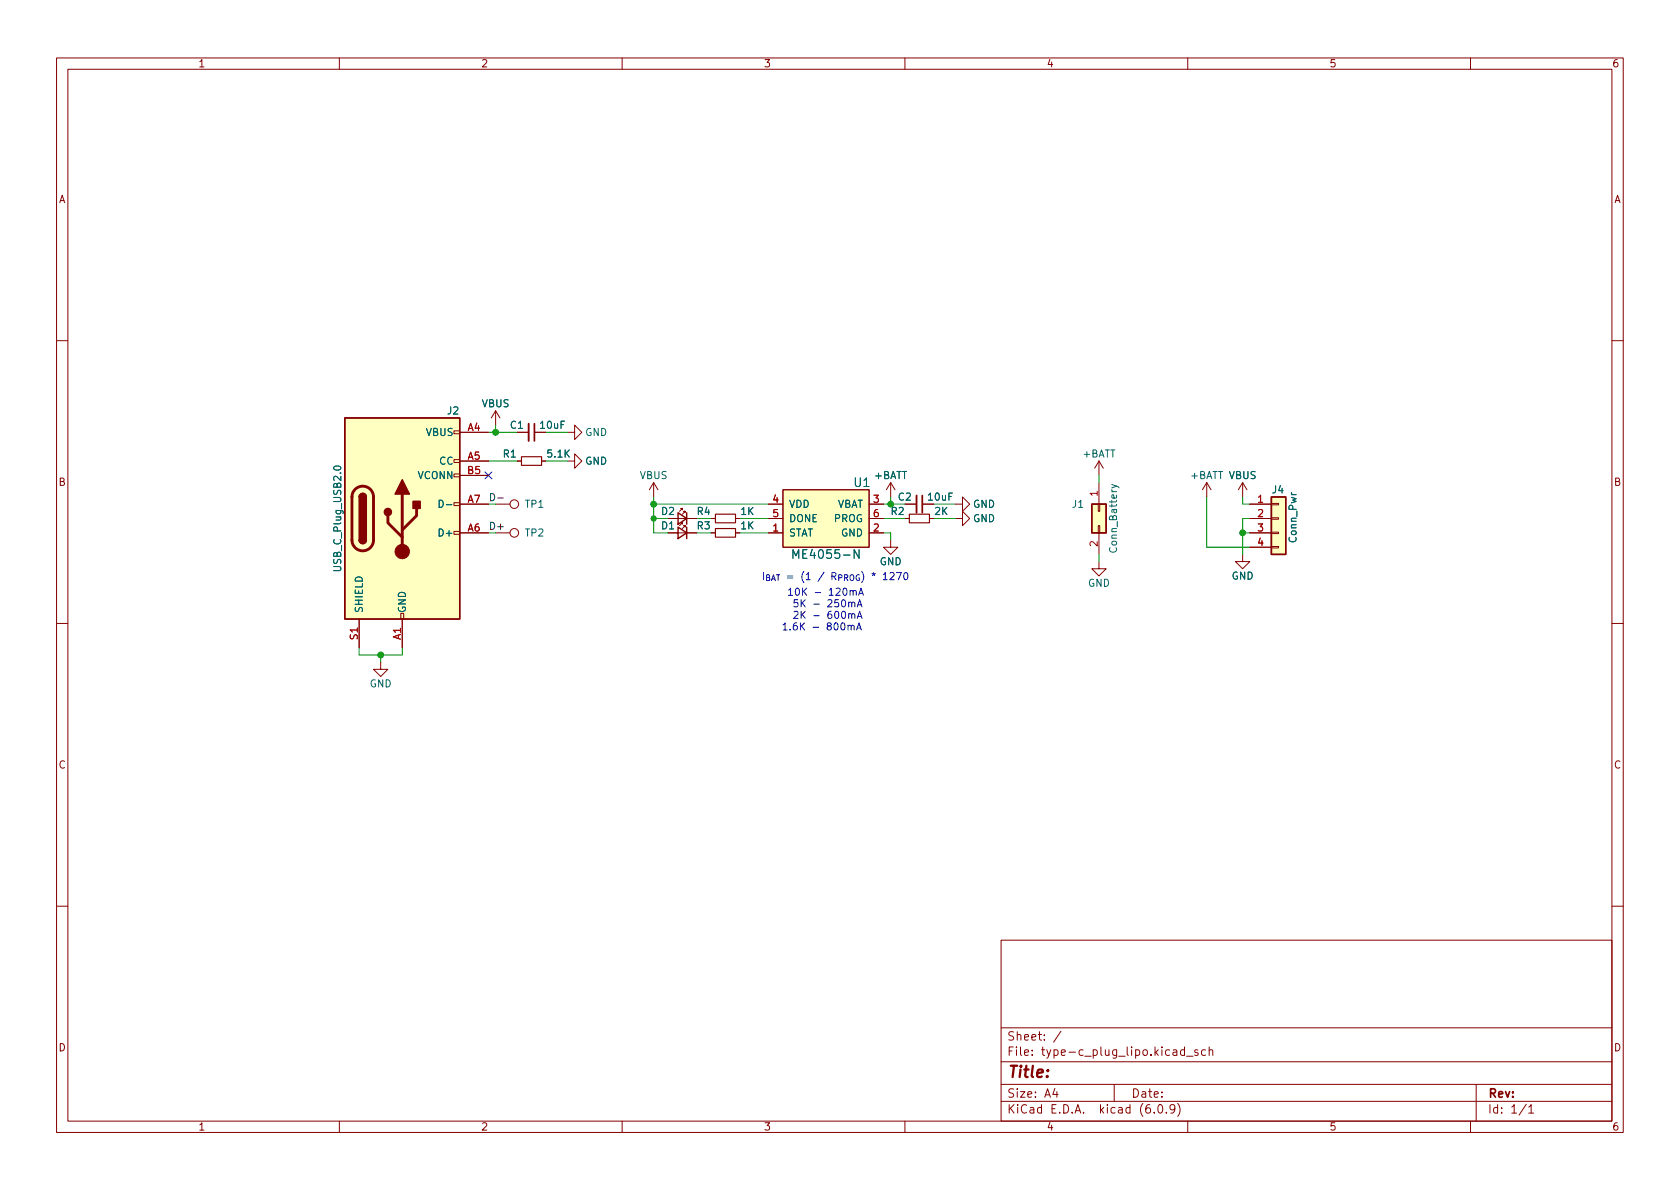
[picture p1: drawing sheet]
(kicad_sch (version 20211123) (generator eeschema)

 (paper "A4")

 (lib_symbols
  (symbol "Battery_Management_Extra:ME4055-N" (pin_names (offset 1.016)) (in_bom yes) (on_board yes)
   (property "Reference" "U" (id 0) (at 6.35 6.35 0) (effects (font (size 1.524 1.524))))
   (property "Value" "ME4055-N" (id 1) (at 0 -6.35 0) (effects (font (size 1.524 1.524))))
   (property "Footprint" "Package_TO_SOT_SMD:SOT-23-5" (id 2) (at 0 -8.89 0) (effects (font (size 1.524 1.524)) hide))
   (property "Datasheet" "https://datasheet.lcsc.com/lcsc/2207251602_MICRONE-Nanjing-Micro-One-Elec-ME4055AM6G-N_C82121.pdf" (id 3) (at 0 -13.97 0) (effects (font (size 1.524 1.524)) hide))
   (property "LCSC" "C82121" (id 4) (at 0 -11.43 0) (effects (font (size 1.27 1.27)) hide))
   (symbol "ME4055-N_0_1"
    (rectangle (start -7.62 5.08) (end 7.62 -5.08) (stroke (width 0) (type default) (color 0 0 0 0)) (fill (type background))))
   (symbol "ME4055-N_1_1"
    (pin output line (at -10.16 -2.54 0) (length 2.54) (name "STAT" (effects (font (size 1.27 1.27)))) (number "1" (effects (font (size 1.27 1.27)))))
    (pin power_in line (at 10.16 -2.54 180) (length 2.54) (name "GND" (effects (font (size 1.27 1.27)))) (number "2" (effects (font (size 1.27 1.27)))))
    (pin power_out line (at 10.16 2.54 180) (length 2.54) (name "VBAT" (effects (font (size 1.27 1.27)))) (number "3" (effects (font (size 1.27 1.27)))))
    (pin power_in line (at -10.16 2.54 0) (length 2.54) (name "VDD" (effects (font (size 1.27 1.27)))) (number "4" (effects (font (size 1.27 1.27)))))
    (pin output line (at -10.16 0 0) (length 2.54) (name "DONE" (effects (font (size 1.27 1.27)))) (number "5" (effects (font (size 1.27 1.27)))))
    (pin input line (at 10.16 0 180) (length 2.54) (name "PROG" (effects (font (size 1.27 1.27)))) (number "6" (effects (font (size 1.27 1.27)))))))
  (symbol "Connector:TestPoint" (pin_numbers hide) (pin_names (offset 0.762) hide) (in_bom yes) (on_board yes)
   (property "Reference" "TP" (id 0) (at 0 6.858 0) (effects (font (size 1.27 1.27))))
   (property "Value" "TestPoint" (id 1) (at 0 5.08 0) (effects (font (size 1.27 1.27))))
   (property "Footprint" "" (id 2) (at 5.08 0 0) (effects (font (size 1.27 1.27)) hide))
   (property "Datasheet" "~" (id 3) (at 5.08 0 0) (effects (font (size 1.27 1.27)) hide))
   (symbol "TestPoint_0_1"
    (circle (center 0 3.302) (radius 0.762) (stroke (width 0) (type default) (color 0 0 0 0)) (fill (type none))))
   (symbol "TestPoint_1_1"
    (pin passive line (at 0 0 90) (length 2.54) (name "1" (effects (font (size 1.27 1.27)))) (number "1" (effects (font (size 1.27 1.27)))))))
  (symbol "Connector:USB_C_Plug_USB2.0" (pin_names (offset 1.016)) (in_bom yes) (on_board yes)
   (property "Reference" "P" (id 0) (at -10.16 19.05 0) (effects (font (size 1.27 1.27)) (justify left)))
   (property "Value" "USB_C_Plug_USB2.0" (id 1) (at 12.7 19.05 0) (effects (font (size 1.27 1.27)) (justify right)))
   (property "Footprint" "" (id 2) (at 3.81 0 0) (effects (font (size 1.27 1.27)) hide))
   (property "Datasheet" "https://www.usb.org/sites/default/files/documents/usb_type-c.zip" (id 3) (at 3.81 0 0) (effects (font (size 1.27 1.27)) hide))
   (symbol "USB_C_Plug_USB2.0_0_0"
    (rectangle (start -0.254 -17.78) (end 0.254 -16.764) (stroke (width 0) (type default) (color 0 0 0 0)) (fill (type none)))
    (rectangle (start 10.16 -2.286) (end 9.144 -2.794) (stroke (width 0) (type default) (color 0 0 0 0)) (fill (type none)))
    (rectangle (start 10.16 2.794) (end 9.144 2.286) (stroke (width 0) (type default) (color 0 0 0 0)) (fill (type none)))
    (rectangle (start 10.16 7.874) (end 9.144 7.366) (stroke (width 0) (type default) (color 0 0 0 0)) (fill (type none)))
    (rectangle (start 10.16 10.414) (end 9.144 9.906) (stroke (width 0) (type default) (color 0 0 0 0)) (fill (type none)))
    (rectangle (start 10.16 15.494) (end 9.144 14.986) (stroke (width 0) (type default) (color 0 0 0 0)) (fill (type none))))
   (symbol "USB_C_Plug_USB2.0_0_1"
    (rectangle (start -10.16 17.78) (end 10.16 -17.78) (stroke (width 0.254) (type default) (color 0 0 0 0)) (fill (type background)))
    (arc (start -8.89 -3.81) (mid -6.985 -5.715) (end -5.08 -3.81) (stroke (width 0.508) (type default) (color 0 0 0 0)) (fill (type none)))
    (arc (start -7.62 -3.81) (mid -6.985 -4.445) (end -6.35 -3.81) (stroke (width 0.254) (type default) (color 0 0 0 0)) (fill (type none)))
    (arc (start -7.62 -3.81) (mid -6.985 -4.445) (end -6.35 -3.81) (stroke (width 0.254) (type default) (color 0 0 0 0)) (fill (type outline)))
    (rectangle (start -7.62 -3.81) (end -6.35 3.81) (stroke (width 0.254) (type default) (color 0 0 0 0)) (fill (type outline)))
    (arc (start -6.35 3.81) (mid -6.985 4.445) (end -7.62 3.81) (stroke (width 0.254) (type default) (color 0 0 0 0)) (fill (type none)))
    (arc (start -6.35 3.81) (mid -6.985 4.445) (end -7.62 3.81) (stroke (width 0.254) (type default) (color 0 0 0 0)) (fill (type outline)))
    (arc (start -5.08 3.81) (mid -6.985 5.715) (end -8.89 3.81) (stroke (width 0.508) (type default) (color 0 0 0 0)) (fill (type none)))
    (circle (center -2.54 1.143) (radius 0.635) (stroke (width 0.254) (type default) (color 0 0 0 0)) (fill (type outline)))
    (circle (center 0 -5.842) (radius 1.27) (stroke (width 0) (type default) (color 0 0 0 0)) (fill (type outline)))
    (polyline (pts (xy -8.89 -3.81) (xy -8.89 3.81)) (stroke (width 0.508) (type default) (color 0 0 0 0)) (fill (type none)))
    (polyline (pts (xy -5.08 3.81) (xy -5.08 -3.81)) (stroke (width 0.508) (type default) (color 0 0 0 0)) (fill (type none)))
    (polyline (pts (xy 0 -5.842) (xy 0 4.318)) (stroke (width 0.508) (type default) (color 0 0 0 0)) (fill (type none)))
    (polyline (pts (xy 0 -3.302) (xy -2.54 -0.762) (xy -2.54 0.508)) (stroke (width 0.508) (type default) (color 0 0 0 0)) (fill (type none)))
    (polyline (pts (xy 0 -2.032) (xy 2.54 0.508) (xy 2.54 1.778)) (stroke (width 0.508) (type default) (color 0 0 0 0)) (fill (type none)))
    (polyline (pts (xy -1.27 4.318) (xy 0 6.858) (xy 1.27 4.318) (xy -1.27 4.318)) (stroke (width 0.254) (type default) (color 0 0 0 0)) (fill (type outline)))
    (rectangle (start 1.905 1.778) (end 3.175 3.048) (stroke (width 0.254) (type default) (color 0 0 0 0)) (fill (type outline))))
   (symbol "USB_C_Plug_USB2.0_1_1"
    (pin passive line (at 0 -22.86 90) (length 5.08) (name "GND" (effects (font (size 1.27 1.27)))) (number "A1" (effects (font (size 1.27 1.27)))))
    (pin passive line (at 0 -22.86 90) (length 5.08) hide (name "GND" (effects (font (size 1.27 1.27)))) (number "A12" (effects (font (size 1.27 1.27)))))
    (pin passive line (at 15.24 15.24 180) (length 5.08) (name "VBUS" (effects (font (size 1.27 1.27)))) (number "A4" (effects (font (size 1.27 1.27)))))
    (pin bidirectional line (at 15.24 10.16 180) (length 5.08) (name "CC" (effects (font (size 1.27 1.27)))) (number "A5" (effects (font (size 1.27 1.27)))))
    (pin bidirectional line (at 15.24 -2.54 180) (length 5.08) (name "D+" (effects (font (size 1.27 1.27)))) (number "A6" (effects (font (size 1.27 1.27)))))
    (pin bidirectional line (at 15.24 2.54 180) (length 5.08) (name "D-" (effects (font (size 1.27 1.27)))) (number "A7" (effects (font (size 1.27 1.27)))))
    (pin passive line (at 15.24 15.24 180) (length 5.08) hide (name "VBUS" (effects (font (size 1.27 1.27)))) (number "A9" (effects (font (size 1.27 1.27)))))
    (pin passive line (at 0 -22.86 90) (length 5.08) hide (name "GND" (effects (font (size 1.27 1.27)))) (number "B1" (effects (font (size 1.27 1.27)))))
    (pin passive line (at 0 -22.86 90) (length 5.08) hide (name "GND" (effects (font (size 1.27 1.27)))) (number "B12" (effects (font (size 1.27 1.27)))))
    (pin passive line (at 15.24 15.24 180) (length 5.08) hide (name "VBUS" (effects (font (size 1.27 1.27)))) (number "B4" (effects (font (size 1.27 1.27)))))
    (pin bidirectional line (at 15.24 7.62 180) (length 5.08) (name "VCONN" (effects (font (size 1.27 1.27)))) (number "B5" (effects (font (size 1.27 1.27)))))
    (pin passive line (at 15.24 15.24 180) (length 5.08) hide (name "VBUS" (effects (font (size 1.27 1.27)))) (number "B9" (effects (font (size 1.27 1.27)))))
    (pin passive line (at -7.62 -22.86 90) (length 5.08) (name "SHIELD" (effects (font (size 1.27 1.27)))) (number "S1" (effects (font (size 1.27 1.27)))))))
  (symbol "Connector_Generic:Conn_01x04" (pin_names (offset 1.016) hide) (in_bom yes) (on_board yes)
   (property "Reference" "J" (id 0) (at 0 5.08 0) (effects (font (size 1.27 1.27))))
   (property "Value" "Conn_01x04" (id 1) (at 0 -7.62 0) (effects (font (size 1.27 1.27))))
   (property "Footprint" "" (id 2) (at 0 0 0) (effects (font (size 1.27 1.27)) hide))
   (property "Datasheet" "~" (id 3) (at 0 0 0) (effects (font (size 1.27 1.27)) hide))
   (symbol "Conn_01x04_1_1"
    (rectangle (start -1.27 -4.953) (end 0 -5.207) (stroke (width 0.1524) (type default) (color 0 0 0 0)) (fill (type none)))
    (rectangle (start -1.27 -2.413) (end 0 -2.667) (stroke (width 0.1524) (type default) (color 0 0 0 0)) (fill (type none)))
    (rectangle (start -1.27 0.127) (end 0 -0.127) (stroke (width 0.1524) (type default) (color 0 0 0 0)) (fill (type none)))
    (rectangle (start -1.27 2.667) (end 0 2.413) (stroke (width 0.1524) (type default) (color 0 0 0 0)) (fill (type none)))
    (rectangle (start -1.27 3.81) (end 1.27 -6.35) (stroke (width 0.254) (type default) (color 0 0 0 0)) (fill (type background)))
    (pin passive line (at -5.08 2.54 0) (length 3.81) (name "Pin_1" (effects (font (size 1.27 1.27)))) (number "1" (effects (font (size 1.27 1.27)))))
    (pin passive line (at -5.08 0 0) (length 3.81) (name "Pin_2" (effects (font (size 1.27 1.27)))) (number "2" (effects (font (size 1.27 1.27)))))
    (pin passive line (at -5.08 -2.54 0) (length 3.81) (name "Pin_3" (effects (font (size 1.27 1.27)))) (number "3" (effects (font (size 1.27 1.27)))))
    (pin passive line (at -5.08 -5.08 0) (length 3.81) (name "Pin_4" (effects (font (size 1.27 1.27)))) (number "4" (effects (font (size 1.27 1.27)))))))
  (symbol "Connector_Generic:Conn_02x01" (pin_names (offset 1.016) hide) (in_bom yes) (on_board yes)
   (property "Reference" "J" (id 0) (at 1.27 2.54 0) (effects (font (size 1.27 1.27))))
   (property "Value" "Conn_02x01" (id 1) (at 1.27 -2.54 0) (effects (font (size 1.27 1.27))))
   (property "Footprint" "" (id 2) (at 0 0 0) (effects (font (size 1.27 1.27)) hide))
   (property "Datasheet" "~" (id 3) (at 0 0 0) (effects (font (size 1.27 1.27)) hide))
   (symbol "Conn_02x01_1_1"
    (rectangle (start -1.27 0.127) (end 0 -0.127) (stroke (width 0.1524) (type default) (color 0 0 0 0)) (fill (type none)))
    (rectangle (start -1.27 1.27) (end 3.81 -1.27) (stroke (width 0.254) (type default) (color 0 0 0 0)) (fill (type background)))
    (rectangle (start 3.81 0.127) (end 2.54 -0.127) (stroke (width 0.1524) (type default) (color 0 0 0 0)) (fill (type none)))
    (pin passive line (at -5.08 0 0) (length 3.81) (name "Pin_1" (effects (font (size 1.27 1.27)))) (number "1" (effects (font (size 1.27 1.27)))))
    (pin passive line (at 7.62 0 180) (length 3.81) (name "Pin_2" (effects (font (size 1.27 1.27)))) (number "2" (effects (font (size 1.27 1.27)))))))
  (symbol "Device:C_Small" (pin_numbers hide) (pin_names (offset 0.254) hide) (in_bom yes) (on_board yes)
   (property "Reference" "C" (id 0) (at 0.254 1.778 0) (effects (font (size 1.27 1.27)) (justify left)))
   (property "Value" "C_Small" (id 1) (at 0.254 -2.032 0) (effects (font (size 1.27 1.27)) (justify left)))
   (property "Footprint" "" (id 2) (at 0 0 0) (effects (font (size 1.27 1.27)) hide))
   (property "Datasheet" "~" (id 3) (at 0 0 0) (effects (font (size 1.27 1.27)) hide))
   (symbol "C_Small_0_1"
    (polyline (pts (xy -1.524 -0.508) (xy 1.524 -0.508)) (stroke (width 0.3302) (type default) (color 0 0 0 0)) (fill (type none)))
    (polyline (pts (xy -1.524 0.508) (xy 1.524 0.508)) (stroke (width 0.3048) (type default) (color 0 0 0 0)) (fill (type none))))
   (symbol "C_Small_1_1"
    (pin passive line (at 0 2.54 270) (length 2.032) (name "~" (effects (font (size 1.27 1.27)))) (number "1" (effects (font (size 1.27 1.27)))))
    (pin passive line (at 0 -2.54 90) (length 2.032) (name "~" (effects (font (size 1.27 1.27)))) (number "2" (effects (font (size 1.27 1.27)))))))
  (symbol "Device:LED_Small" (pin_numbers hide) (pin_names (offset 0.254) hide) (in_bom yes) (on_board yes)
   (property "Reference" "D" (id 0) (at -1.27 3.175 0) (effects (font (size 1.27 1.27)) (justify left)))
   (property "Value" "LED_Small" (id 1) (at -4.445 -2.54 0) (effects (font (size 1.27 1.27)) (justify left)))
   (property "Footprint" "" (id 2) (at 0 0 90) (effects (font (size 1.27 1.27)) hide))
   (property "Datasheet" "~" (id 3) (at 0 0 90) (effects (font (size 1.27 1.27)) hide))
   (symbol "LED_Small_0_1"
    (polyline (pts (xy -0.762 -1.016) (xy -0.762 1.016)) (stroke (width 0.254) (type default) (color 0 0 0 0)) (fill (type none)))
    (polyline (pts (xy 1.016 0) (xy -0.762 0)) (stroke (width 0) (type default) (color 0 0 0 0)) (fill (type none)))
    (polyline (pts (xy 0.762 -1.016) (xy -0.762 0) (xy 0.762 1.016) (xy 0.762 -1.016)) (stroke (width 0.254) (type default) (color 0 0 0 0)) (fill (type none)))
    (polyline (pts (xy 0 0.762) (xy -0.508 1.27) (xy -0.254 1.27) (xy -0.508 1.27) (xy -0.508 1.016)) (stroke (width 0) (type default) (color 0 0 0 0)) (fill (type none)))
    (polyline (pts (xy 0.508 1.27) (xy 0 1.778) (xy 0.254 1.778) (xy 0 1.778) (xy 0 1.524)) (stroke (width 0) (type default) (color 0 0 0 0)) (fill (type none))))
   (symbol "LED_Small_1_1"
    (pin passive line (at -2.54 0 0) (length 1.778) (name "K" (effects (font (size 1.27 1.27)))) (number "1" (effects (font (size 1.27 1.27)))))
    (pin passive line (at 2.54 0 180) (length 1.778) (name "A" (effects (font (size 1.27 1.27)))) (number "2" (effects (font (size 1.27 1.27)))))))
  (symbol "Device:R_Small" (pin_numbers hide) (pin_names (offset 0.254) hide) (in_bom yes) (on_board yes)
   (property "Reference" "R" (id 0) (at 0.762 0.508 0) (effects (font (size 1.27 1.27)) (justify left)))
   (property "Value" "R_Small" (id 1) (at 0.762 -1.016 0) (effects (font (size 1.27 1.27)) (justify left)))
   (property "Footprint" "" (id 2) (at 0 0 0) (effects (font (size 1.27 1.27)) hide))
   (property "Datasheet" "~" (id 3) (at 0 0 0) (effects (font (size 1.27 1.27)) hide))
   (symbol "R_Small_0_1"
    (rectangle (start -0.762 1.778) (end 0.762 -1.778) (stroke (width 0.2032) (type default) (color 0 0 0 0)) (fill (type none))))
   (symbol "R_Small_1_1"
    (pin passive line (at 0 2.54 270) (length 0.762) (name "~" (effects (font (size 1.27 1.27)))) (number "1" (effects (font (size 1.27 1.27)))))
    (pin passive line (at 0 -2.54 90) (length 0.762) (name "~" (effects (font (size 1.27 1.27)))) (number "2" (effects (font (size 1.27 1.27)))))))
  (symbol "power:+BATT" (power) (pin_names (offset 0)) (in_bom yes) (on_board yes)
   (property "Reference" "#PWR" (id 0) (at 0 -3.81 0) (effects (font (size 1.27 1.27)) hide))
   (property "Value" "+BATT" (id 1) (at 0 3.556 0) (effects (font (size 1.27 1.27))))
   (property "Footprint" "" (id 2) (at 0 0 0) (effects (font (size 1.27 1.27)) hide))
   (property "Datasheet" "" (id 3) (at 0 0 0) (effects (font (size 1.27 1.27)) hide))
   (symbol "+BATT_0_1"
    (polyline (pts (xy -0.762 1.27) (xy 0 2.54)) (stroke (width 0) (type default) (color 0 0 0 0)) (fill (type none)))
    (polyline (pts (xy 0 0) (xy 0 2.54)) (stroke (width 0) (type default) (color 0 0 0 0)) (fill (type none)))
    (polyline (pts (xy 0 2.54) (xy 0.762 1.27)) (stroke (width 0) (type default) (color 0 0 0 0)) (fill (type none))))
   (symbol "+BATT_1_1"
    (pin power_in line (at 0 0 90) (length 0) hide (name "+BATT" (effects (font (size 1.27 1.27)))) (number "1" (effects (font (size 1.27 1.27)))))))
  (symbol "power:GND" (power) (pin_names (offset 0)) (in_bom yes) (on_board yes)
   (property "Reference" "#PWR" (id 0) (at 0 -6.35 0) (effects (font (size 1.27 1.27)) hide))
   (property "Value" "GND" (id 1) (at 0 -3.81 0) (effects (font (size 1.27 1.27))))
   (property "Footprint" "" (id 2) (at 0 0 0) (effects (font (size 1.27 1.27)) hide))
   (property "Datasheet" "" (id 3) (at 0 0 0) (effects (font (size 1.27 1.27)) hide))
   (symbol "GND_0_1"
    (polyline (pts (xy 0 0) (xy 0 -1.27) (xy 1.27 -1.27) (xy 0 -2.54) (xy -1.27 -1.27) (xy 0 -1.27)) (stroke (width 0) (type default) (color 0 0 0 0)) (fill (type none))))
   (symbol "GND_1_1"
    (pin power_in line (at 0 0 270) (length 0) hide (name "GND" (effects (font (size 1.27 1.27)))) (number "1" (effects (font (size 1.27 1.27)))))))
  (symbol "power:VBUS" (power) (pin_names (offset 0)) (in_bom yes) (on_board yes)
   (property "Reference" "#PWR" (id 0) (at 0 -3.81 0) (effects (font (size 1.27 1.27)) hide))
   (property "Value" "VBUS" (id 1) (at 0 3.81 0) (effects (font (size 1.27 1.27))))
   (property "Footprint" "" (id 2) (at 0 0 0) (effects (font (size 1.27 1.27)) hide))
   (property "Datasheet" "" (id 3) (at 0 0 0) (effects (font (size 1.27 1.27)) hide))
   (symbol "VBUS_0_1"
    (polyline (pts (xy -0.762 1.27) (xy 0 2.54)) (stroke (width 0) (type default) (color 0 0 0 0)) (fill (type none)))
    (polyline (pts (xy 0 0) (xy 0 2.54)) (stroke (width 0) (type default) (color 0 0 0 0)) (fill (type none)))
    (polyline (pts (xy 0 2.54) (xy 0.762 1.27)) (stroke (width 0) (type default) (color 0 0 0 0)) (fill (type none))))
   (symbol "VBUS_1_1"
    (pin power_in line (at 0 0 90) (length 0) hide (name "VBUS" (effects (font (size 1.27 1.27)))) (number "1" (effects (font (size 1.27 1.27))))))))

 (junction (at 157.48 88.9) (diameter 1.016) (color 0 0 0 0))
 (junction (at 115.57 91.44) (diameter 0) (color 0 0 0 0))
 (junction (at 219.71 93.98) (diameter 1.016) (color 0 0 0 0))
 (junction (at 115.57 88.9) (diameter 1.016) (color 0 0 0 0))
 (junction (at 87.63 76.2) (diameter 1.016) (color 0 0 0 0))
 (junction (at 67.31 115.57) (diameter 1.016) (color 0 0 0 0))

 (no_connect (at 86.36 83.82))

 (wire (pts (xy 115.57 93.98) (xy 115.57 91.44)) (stroke (width 0) (type solid) (color 0 0 0 0)))
 (wire (pts (xy 86.36 76.2) (xy 87.63 76.2)) (stroke (width 0) (type solid) (color 0 0 0 0)))
 (wire (pts (xy 87.63 76.2) (xy 91.44 76.2)) (stroke (width 0) (type solid) (color 0 0 0 0)))
 (wire (pts (xy 115.57 88.9) (xy 115.57 87.63)) (stroke (width 0) (type solid) (color 0 0 0 0)))
 (wire (pts (xy 219.71 87.63) (xy 219.71 88.9)) (stroke (width 0) (type solid) (color 0 0 0 0)))
 (wire (pts (xy 67.31 115.57) (xy 71.12 115.57)) (stroke (width 0) (type solid) (color 0 0 0 0)))
 (wire (pts (xy 194.31 85.09) (xy 194.31 83.82)) (stroke (width 0) (type solid) (color 0 0 0 0)))
 (wire (pts (xy 156.21 88.9) (xy 157.48 88.9)) (stroke (width 0) (type solid) (color 0 0 0 0)))
 (wire (pts (xy 71.12 115.57) (xy 71.12 114.3)) (stroke (width 0) (type solid) (color 0 0 0 0)))
 (wire (pts (xy 194.31 97.79) (xy 194.31 99.06)) (stroke (width 0) (type solid) (color 0 0 0 0)))
 (wire (pts (xy 96.52 76.2) (xy 100.33 76.2)) (stroke (width 0) (type solid) (color 0 0 0 0)))
 (wire (pts (xy 156.21 93.98) (xy 157.48 93.98)) (stroke (width 0) (type solid) (color 0 0 0 0)))
 (wire (pts (xy 219.71 93.98) (xy 219.71 97.79)) (stroke (width 0) (type solid) (color 0 0 0 0)))
 (wire (pts (xy 86.36 88.9) (xy 87.63 88.9)) (stroke (width 0) (type solid) (color 0 0 0 0)))
 (wire (pts (xy 115.57 91.44) (xy 115.57 88.9)) (stroke (width 0) (type solid) (color 0 0 0 0)))
 (wire (pts (xy 63.5 115.57) (xy 67.31 115.57)) (stroke (width 0) (type solid) (color 0 0 0 0)))
 (wire (pts (xy 165.1 88.9) (xy 168.91 88.9)) (stroke (width 0) (type solid) (color 0 0 0 0)))
 (wire (pts (xy 157.48 88.9) (xy 160.02 88.9)) (stroke (width 0) (type solid) (color 0 0 0 0)))
 (wire (pts (xy 157.48 88.9) (xy 157.48 87.63)) (stroke (width 0) (type solid) (color 0 0 0 0)))
 (wire (pts (xy 63.5 114.3) (xy 63.5 115.57)) (stroke (width 0) (type solid) (color 0 0 0 0)))
 (wire (pts (xy 67.31 115.57) (xy 67.31 116.84)) (stroke (width 0) (type solid) (color 0 0 0 0)))
 (wire (pts (xy 130.81 93.98) (xy 135.89 93.98)) (stroke (width 0) (type solid) (color 0 0 0 0)))
 (wire (pts (xy 157.48 93.98) (xy 157.48 95.25)) (stroke (width 0) (type solid) (color 0 0 0 0)))
 (wire (pts (xy 213.36 87.63) (xy 213.36 96.52)) (stroke (width 0) (type solid) (color 0 0 0 0)))
 (wire (pts (xy 219.71 93.98) (xy 220.98 93.98)) (stroke (width 0) (type solid) (color 0 0 0 0)))
 (wire (pts (xy 87.63 76.2) (xy 87.63 74.93)) (stroke (width 0) (type solid) (color 0 0 0 0)))
 (wire (pts (xy 115.57 91.44) (xy 118.11 91.44)) (stroke (width 0) (type solid) (color 0 0 0 0)))
 (wire (pts (xy 115.57 93.98) (xy 118.11 93.98)) (stroke (width 0) (type solid) (color 0 0 0 0)))
 (wire (pts (xy 165.1 91.44) (xy 168.91 91.44)) (stroke (width 0) (type solid) (color 0 0 0 0)))
 (wire (pts (xy 160.02 91.44) (xy 156.21 91.44)) (stroke (width 0) (type solid) (color 0 0 0 0)))
 (wire (pts (xy 96.52 81.28) (xy 100.33 81.28)) (stroke (width 0) (type solid) (color 0 0 0 0)))
 (wire (pts (xy 86.36 81.28) (xy 91.44 81.28)) (stroke (width 0) (type solid) (color 0 0 0 0)))
 (wire (pts (xy 86.36 93.98) (xy 87.63 93.98)) (stroke (width 0) (type solid) (color 0 0 0 0)))
 (wire (pts (xy 219.71 91.44) (xy 219.71 93.98)) (stroke (width 0) (type solid) (color 0 0 0 0)))
 (wire (pts (xy 125.73 93.98) (xy 123.19 93.98)) (stroke (width 0) (type solid) (color 0 0 0 0)))
 (wire (pts (xy 220.98 91.44) (xy 219.71 91.44)) (stroke (width 0) (type solid) (color 0 0 0 0)))
 (wire (pts (xy 115.57 88.9) (xy 135.89 88.9)) (stroke (width 0) (type solid) (color 0 0 0 0)))
 (wire (pts (xy 125.73 91.44) (xy 123.19 91.44)) (stroke (width 0) (type solid) (color 0 0 0 0)))
 (wire (pts (xy 219.71 88.9) (xy 220.98 88.9)) (stroke (width 0) (type solid) (color 0 0 0 0)))
 (wire (pts (xy 130.81 91.44) (xy 135.89 91.44)) (stroke (width 0) (type solid) (color 0 0 0 0)))
 (wire (pts (xy 220.98 96.52) (xy 213.36 96.52)) (stroke (width 0) (type solid) (color 0 0 0 0)))

 (text "I_{BAT} = (1 / R_{PROG}) * 1270" (at 134.62 102.87 0) (effects (font (size 1.27 1.27)) (justify left bottom)))
 (text "  10K - 120mA\n   5K - 250mA\n   2K - 600mA\n 1.6K - 800mA" (at 137.16 111.76 0) (effects (font (size 1.27 1.27)) (justify left bottom)))

 (label "D-" (at 86.36 88.9 0) (effects (font (size 1.27 1.27)) (justify left bottom)))
 (label "D+" (at 86.36 93.98 0) (effects (font (size 1.27 1.27)) (justify left bottom)))

 (symbol (lib_id "power:VBUS") (at 219.71 87.63 0) (unit 1) (in_bom yes) (on_board yes)
  (property "Reference" "#PWR017" (id 0) (at 219.71 91.44 0) (effects (font (size 1.27 1.27)) hide))
  (property "Value" "VBUS" (id 1) (at 219.71 83.82 0))
  (property "Footprint" "" (id 2) (at 219.71 87.63 0) (effects (font (size 1.27 1.27)) hide))
  (property "Datasheet" "" (id 3) (at 219.71 87.63 0) (effects (font (size 1.27 1.27)) hide)) (pin "1"))

 (symbol (lib_id "power:VBUS") (at 87.63 74.93 0) (unit 1) (in_bom yes) (on_board yes)
  (property "Reference" "#PWR01" (id 0) (at 87.63 78.74 0) (effects (font (size 1.27 1.27)) hide))
  (property "Value" "VBUS" (id 1) (at 87.63 71.12 0))
  (property "Footprint" "" (id 2) (at 87.63 74.93 0) (effects (font (size 1.27 1.27)) hide))
  (property "Datasheet" "" (id 3) (at 87.63 74.93 0) (effects (font (size 1.27 1.27)) hide)) (pin "1"))

 (symbol (lib_id "power:GND") (at 168.91 91.44 90) (mirror x) (unit 1) (in_bom yes) (on_board yes)
  (property "Reference" "#PWR08" (id 0) (at 175.26 91.44 0) (effects (font (size 1.27 1.27)) hide))
  (property "Value" "GND" (id 1) (at 173.99 91.44 90))
  (property "Footprint" "" (id 2) (at 168.91 91.44 0) (effects (font (size 1.27 1.27)) hide))
  (property "Datasheet" "" (id 3) (at 168.91 91.44 0) (effects (font (size 1.27 1.27)) hide)) (pin "1"))

 (symbol (lib_id "power:GND") (at 194.31 99.06 0) (unit 1) (in_bom yes) (on_board yes)
  (property "Reference" "#PWR010" (id 0) (at 194.31 105.41 0) (effects (font (size 1.27 1.27)) hide))
  (property "Value" "GND" (id 1) (at 194.31 102.87 0))
  (property "Footprint" "" (id 2) (at 194.31 99.06 0) (effects (font (size 1.27 1.27)) hide))
  (property "Datasheet" "" (id 3) (at 194.31 99.06 0) (effects (font (size 1.27 1.27)) hide)) (pin "1"))

 (symbol (lib_id "Device:LED_Small") (at 120.65 93.98 0) (mirror y) (unit 1) (in_bom yes) (on_board yes)
  (property "Reference" "D1" (id 0) (at 118.11 92.71 0))
  (property "Value" "LED_CHR" (id 1) (at 120.65 90.3224 0) (effects (font (size 1.27 1.27)) hide))
  (property "Footprint" "LED_SMD:LED_0603_1608Metric" (id 2) (at 120.65 93.98 90) (effects (font (size 1.27 1.27)) hide))
  (property "Datasheet" "~" (id 3) (at 120.65 93.98 90) (effects (font (size 1.27 1.27)) hide)) (pin "1") (pin "2"))

 (symbol (lib_id "Connector:TestPoint") (at 87.63 93.98 270) (unit 1) (in_bom yes) (on_board yes)
  (property "Reference" "TP2" (id 0) (at 92.71 93.98 90) (effects (font (size 1.27 1.27)) (justify left)))
  (property "Value" "TP_D+" (id 1) (at 92.71 93.98 90) (effects (font (size 1.27 1.27)) (justify left) hide))
  (property "Footprint" "TestPoint:TestPoint_Pad_D1.5mm" (id 2) (at 87.63 99.06 0) (effects (font (size 1.27 1.27)) hide))
  (property "Datasheet" "~" (id 3) (at 87.63 99.06 0) (effects (font (size 1.27 1.27)) hide)) (pin "1"))

 (symbol (lib_id "Device:C_Small") (at 162.56 88.9 270) (unit 1) (in_bom yes) (on_board yes)
  (property "Reference" "C2" (id 0) (at 161.29 87.63 90) (effects (font (size 1.27 1.27)) (justify right)))
  (property "Value" "10uF" (id 1) (at 163.83 87.63 90) (effects (font (size 1.27 1.27)) (justify left)))
  (property "Footprint" "Capacitor_SMD:C_0603_1608Metric" (id 2) (at 162.56 88.9 0) (effects (font (size 1.27 1.27)) hide))
  (property "Datasheet" "~" (id 3) (at 162.56 88.9 0) (effects (font (size 1.27 1.27)) hide)) (pin "1") (pin "2"))

 (symbol (lib_id "power:GND") (at 157.48 95.25 0) (mirror y) (unit 1) (in_bom yes) (on_board yes)
  (property "Reference" "#PWR09" (id 0) (at 157.48 101.6 0) (effects (font (size 1.27 1.27)) hide))
  (property "Value" "GND" (id 1) (at 157.48 99.06 0))
  (property "Footprint" "" (id 2) (at 157.48 95.25 0) (effects (font (size 1.27 1.27)) hide))
  (property "Datasheet" "" (id 3) (at 157.48 95.25 0) (effects (font (size 1.27 1.27)) hide)) (pin "1"))

 (symbol (lib_id "power:+BATT") (at 194.31 83.82 0) (unit 1) (in_bom yes) (on_board yes)
  (property "Reference" "#PWR04" (id 0) (at 194.31 87.63 0) (effects (font (size 1.27 1.27)) hide))
  (property "Value" "+BATT" (id 1) (at 194.31 80.01 0))
  (property "Footprint" "" (id 2) (at 194.31 83.82 0) (effects (font (size 1.27 1.27)) hide))
  (property "Datasheet" "" (id 3) (at 194.31 83.82 0) (effects (font (size 1.27 1.27)) hide)) (pin "1"))

 (symbol (lib_id "Device:R_Small") (at 128.27 91.44 270) (unit 1) (in_bom yes) (on_board yes)
  (property "Reference" "R4" (id 0) (at 125.73 90.17 90) (effects (font (size 1.27 1.27)) (justify right)))
  (property "Value" "1K" (id 1) (at 130.81 90.17 90) (effects (font (size 1.27 1.27)) (justify left)))
  (property "Footprint" "Resistor_SMD:R_0603_1608Metric" (id 2) (at 128.27 91.44 0) (effects (font (size 1.27 1.27)) hide))
  (property "Datasheet" "~" (id 3) (at 128.27 91.44 0) (effects (font (size 1.27 1.27)) hide)) (pin "1") (pin "2"))

 (symbol (lib_id "Connector:USB_C_Plug_USB2.0") (at 71.12 91.44 0) (unit 1) (in_bom yes) (on_board yes)
  (property "Reference" "J2" (id 0) (at 81.28 72.39 0) (effects (font (size 1.27 1.27)) (justify right)))
  (property "Value" "USB_C_Plug_USB2.0" (id 1) (at 59.69 91.44 90))
  (property "Footprint" "Connector_USB_Extra:USB_C_Plug_UTC009-C12" (id 2) (at 74.93 91.44 0) (effects (font (size 1.27 1.27)) hide))
  (property "Datasheet" "https://www.usb.org/sites/default/files/documents/usb_type-c.zip" (id 3) (at 74.93 91.44 0) (effects (font (size 1.27 1.27)) hide)) (pin "A1") (pin "A12") (pin "A4") (pin "A5") (pin "A6") (pin "A7") (pin "A9") (pin "B1") (pin "B12") (pin "B4") (pin "B5") (pin "B9") (pin "S1"))

 (symbol (lib_id "Device:C_Small") (at 93.98 76.2 270) (unit 1) (in_bom yes) (on_board yes)
  (property "Reference" "C1" (id 0) (at 92.71 74.93 90) (effects (font (size 1.27 1.27)) (justify right)))
  (property "Value" "10uF" (id 1) (at 95.25 74.93 90) (effects (font (size 1.27 1.27)) (justify left)))
  (property "Footprint" "Capacitor_SMD:C_0603_1608Metric" (id 2) (at 93.98 76.2 0) (effects (font (size 1.27 1.27)) hide))
  (property "Datasheet" "~" (id 3) (at 93.98 76.2 0) (effects (font (size 1.27 1.27)) hide)) (pin "1") (pin "2"))

 (symbol (lib_id "power:GND") (at 168.91 88.9 90) (mirror x) (unit 1) (in_bom yes) (on_board yes)
  (property "Reference" "#PWR07" (id 0) (at 175.26 88.9 0) (effects (font (size 1.27 1.27)) hide))
  (property "Value" "GND" (id 1) (at 173.99 88.9 90))
  (property "Footprint" "" (id 2) (at 168.91 88.9 0) (effects (font (size 1.27 1.27)) hide))
  (property "Datasheet" "" (id 3) (at 168.91 88.9 0) (effects (font (size 1.27 1.27)) hide)) (pin "1"))

 (symbol (lib_id "Connector_Generic:Conn_01x04") (at 226.06 91.44 0) (unit 1) (in_bom yes) (on_board yes)
  (property "Reference" "J4" (id 0) (at 224.79 86.36 0) (effects (font (size 1.27 1.27)) (justify left)))
  (property "Value" "Conn_Pwr" (id 1) (at 228.6 95.885 90) (effects (font (size 1.27 1.27)) (justify left)))
  (property "Footprint" "Connector_PinHeader_2.54mm:PinHeader_1x04_P2.54mm_Vertical" (id 2) (at 226.06 91.44 0) (effects (font (size 1.27 1.27)) hide))
  (property "Datasheet" "~" (id 3) (at 226.06 91.44 0) (effects (font (size 1.27 1.27)) hide)) (pin "1") (pin "2") (pin "3") (pin "4"))

 (symbol (lib_id "power:GND") (at 100.33 81.28 90) (unit 1) (in_bom yes) (on_board yes)
  (property "Reference" "#PWR03" (id 0) (at 106.68 81.28 0) (effects (font (size 1.27 1.27)) hide))
  (property "Value" "GND" (id 1) (at 105.41 81.28 90))
  (property "Footprint" "" (id 2) (at 100.33 81.28 0) (effects (font (size 1.27 1.27)) hide))
  (property "Datasheet" "" (id 3) (at 100.33 81.28 0) (effects (font (size 1.27 1.27)) hide)) (pin "1"))

 (symbol (lib_id "power:+BATT") (at 213.36 87.63 0) (unit 1) (in_bom yes) (on_board yes)
  (property "Reference" "#PWR016" (id 0) (at 213.36 91.44 0) (effects (font (size 1.27 1.27)) hide))
  (property "Value" "+BATT" (id 1) (at 213.36 83.82 0))
  (property "Footprint" "" (id 2) (at 213.36 87.63 0) (effects (font (size 1.27 1.27)) hide))
  (property "Datasheet" "" (id 3) (at 213.36 87.63 0) (effects (font (size 1.27 1.27)) hide)) (pin "1"))

 (symbol (lib_id "Device:R_Small") (at 162.56 91.44 270) (unit 1) (in_bom yes) (on_board yes)
  (property "Reference" "R2" (id 0) (at 160.02 90.17 90) (effects (font (size 1.27 1.27)) (justify right)))
  (property "Value" "2K" (id 1) (at 165.1 90.17 90) (effects (font (size 1.27 1.27)) (justify left)))
  (property "Footprint" "Resistor_SMD:R_0603_1608Metric" (id 2) (at 162.56 91.44 0) (effects (font (size 1.27 1.27)) hide))
  (property "Datasheet" "~" (id 3) (at 162.56 91.44 0) (effects (font (size 1.27 1.27)) hide)) (pin "1") (pin "2"))

 (symbol (lib_id "power:GND") (at 100.33 76.2 90) (mirror x) (unit 1) (in_bom yes) (on_board yes)
  (property "Reference" "#PWR02" (id 0) (at 106.68 76.2 0) (effects (font (size 1.27 1.27)) hide))
  (property "Value" "GND" (id 1) (at 105.41 76.2 90))
  (property "Footprint" "" (id 2) (at 100.33 76.2 0) (effects (font (size 1.27 1.27)) hide))
  (property "Datasheet" "" (id 3) (at 100.33 76.2 0) (effects (font (size 1.27 1.27)) hide)) (pin "1"))

 (symbol (lib_id "Battery_Management_Extra:ME4055-N") (at 146.05 91.44 0) (unit 1) (in_bom yes) (on_board yes)
  (property "Reference" "U1" (id 0) (at 152.4 85.09 0) (effects (font (size 1.524 1.524))))
  (property "Value" "ME4055-N" (id 1) (at 146.05 97.79 0) (effects (font (size 1.524 1.524))))
  (property "Footprint" "Package_TO_SOT_SMD:SOT-23-6" (id 2) (at 146.05 100.33 0) (effects (font (size 1.524 1.524)) hide))
  (property "Datasheet" "https://datasheet.lcsc.com/lcsc/2207251602_MICRONE-Nanjing-Micro-One-Elec-ME4055AM6G-N_C82121.pdf" (id 3) (at 146.05 105.41 0) (effects (font (size 1.524 1.524)) hide))
  (property "LCSC" "C82121" (id 4) (at 146.05 102.87 0) (effects (font (size 1.27 1.27)) hide)) (pin "1") (pin "2") (pin "3") (pin "4") (pin "5") (pin "6"))

 (symbol (lib_id "Connector_Generic:Conn_02x01") (at 194.31 90.17 90) (mirror x) (unit 1) (in_bom yes) (on_board yes)
  (property "Reference" "J1" (id 0) (at 191.77 88.9 90) (effects (font (size 1.27 1.27)) (justify left)))
  (property "Value" "Conn_Battery" (id 1) (at 196.85 91.44 0))
  (property "Footprint" "Connector_JST:JST_PH_S2B-PH-SM4-TB_1x02-1MP_P2.00mm_Horizontal" (id 2) (at 194.31 90.17 0) (effects (font (size 1.27 1.27)) hide))
  (property "Datasheet" "~" (id 3) (at 194.31 90.17 0) (effects (font (size 1.27 1.27)) hide))
  (property "LCSC" "C47647" (id 4) (at 194.31 90.17 0) (effects (font (size 1.27 1.27)) hide)) (pin "1") (pin "2"))

 (symbol (lib_id "Connector:TestPoint") (at 87.63 88.9 270) (unit 1) (in_bom yes) (on_board yes)
  (property "Reference" "TP1" (id 0) (at 92.71 88.9 90) (effects (font (size 1.27 1.27)) (justify left)))
  (property "Value" "TP_D-" (id 1) (at 92.71 88.9 90) (effects (font (size 1.27 1.27)) (justify left) hide))
  (property "Footprint" "TestPoint:TestPoint_Pad_D1.5mm" (id 2) (at 87.63 93.98 0) (effects (font (size 1.27 1.27)) hide))
  (property "Datasheet" "~" (id 3) (at 87.63 93.98 0) (effects (font (size 1.27 1.27)) hide)) (pin "1"))

 (symbol (lib_id "power:+BATT") (at 157.48 87.63 0) (unit 1) (in_bom yes) (on_board yes)
  (property "Reference" "#PWR06" (id 0) (at 157.48 91.44 0) (effects (font (size 1.27 1.27)) hide))
  (property "Value" "+BATT" (id 1) (at 157.48 83.82 0))
  (property "Footprint" "" (id 2) (at 157.48 87.63 0) (effects (font (size 1.27 1.27)) hide))
  (property "Datasheet" "" (id 3) (at 157.48 87.63 0) (effects (font (size 1.27 1.27)) hide)) (pin "1"))

 (symbol (lib_id "power:GND") (at 219.71 97.79 0) (mirror y) (unit 1) (in_bom yes) (on_board yes)
  (property "Reference" "#PWR018" (id 0) (at 219.71 104.14 0) (effects (font (size 1.27 1.27)) hide))
  (property "Value" "GND" (id 1) (at 219.71 101.6 0))
  (property "Footprint" "" (id 2) (at 219.71 97.79 0) (effects (font (size 1.27 1.27)) hide))
  (property "Datasheet" "" (id 3) (at 219.71 97.79 0) (effects (font (size 1.27 1.27)) hide)) (pin "1"))

 (symbol (lib_id "Device:LED_Small") (at 120.65 91.44 0) (mirror y) (unit 1) (in_bom yes) (on_board yes)
  (property "Reference" "D2" (id 0) (at 118.11 90.17 0))
  (property "Value" "LED_DONE" (id 1) (at 120.65 87.7824 0) (effects (font (size 1.27 1.27)) hide))
  (property "Footprint" "LED_SMD:LED_0603_1608Metric" (id 2) (at 120.65 91.44 90) (effects (font (size 1.27 1.27)) hide))
  (property "Datasheet" "~" (id 3) (at 120.65 91.44 90) (effects (font (size 1.27 1.27)) hide)) (pin "1") (pin "2"))

 (symbol (lib_id "power:GND") (at 67.31 116.84 0) (unit 1) (in_bom yes) (on_board yes)
  (property "Reference" "#PWR012" (id 0) (at 67.31 123.19 0) (effects (font (size 1.27 1.27)) hide))
  (property "Value" "GND" (id 1) (at 67.31 120.65 0))
  (property "Footprint" "" (id 2) (at 67.31 116.84 0) (effects (font (size 1.27 1.27)) hide))
  (property "Datasheet" "" (id 3) (at 67.31 116.84 0) (effects (font (size 1.27 1.27)) hide)) (pin "1"))

 (symbol (lib_id "Device:R_Small") (at 128.27 93.98 270) (unit 1) (in_bom yes) (on_board yes)
  (property "Reference" "R3" (id 0) (at 125.73 92.71 90) (effects (font (size 1.27 1.27)) (justify right)))
  (property "Value" "1K" (id 1) (at 130.81 92.71 90) (effects (font (size 1.27 1.27)) (justify left)))
  (property "Footprint" "Resistor_SMD:R_0603_1608Metric" (id 2) (at 128.27 93.98 0) (effects (font (size 1.27 1.27)) hide))
  (property "Datasheet" "~" (id 3) (at 128.27 93.98 0) (effects (font (size 1.27 1.27)) hide)) (pin "1") (pin "2"))

 (symbol (lib_id "power:VBUS") (at 115.57 87.63 0) (mirror y) (unit 1) (in_bom yes) (on_board yes)
  (property "Reference" "#PWR05" (id 0) (at 115.57 91.44 0) (effects (font (size 1.27 1.27)) hide))
  (property "Value" "VBUS" (id 1) (at 115.57 83.82 0))
  (property "Footprint" "" (id 2) (at 115.57 87.63 0) (effects (font (size 1.27 1.27)) hide))
  (property "Datasheet" "" (id 3) (at 115.57 87.63 0) (effects (font (size 1.27 1.27)) hide)) (pin "1"))

 (symbol (lib_id "Device:R_Small") (at 93.98 81.28 270) (unit 1) (in_bom yes) (on_board yes)
  (property "Reference" "R1" (id 0) (at 91.44 80.01 90) (effects (font (size 1.27 1.27)) (justify right)))
  (property "Value" "5.1K" (id 1) (at 96.52 80.01 90) (effects (font (size 1.27 1.27)) (justify left)))
  (property "Footprint" "Resistor_SMD:R_0603_1608Metric" (id 2) (at 93.98 81.28 0) (effects (font (size 1.27 1.27)) hide))
  (property "Datasheet" "~" (id 3) (at 93.98 81.28 0) (effects (font (size 1.27 1.27)) hide)) (pin "1") (pin "2"))

 (sheet_instances (path "" (page "1")))

)
